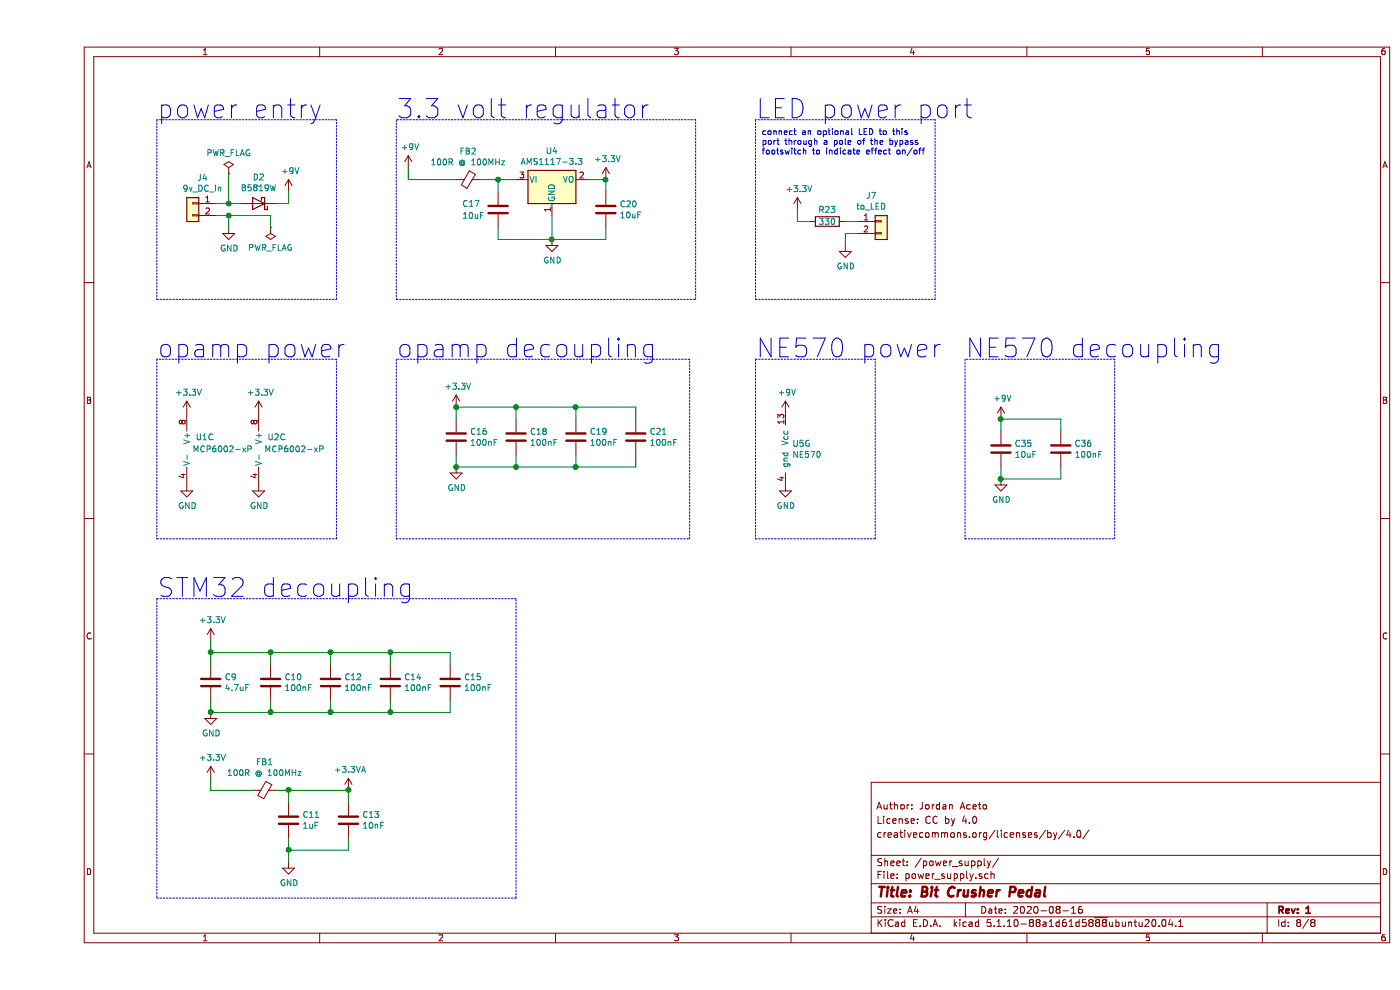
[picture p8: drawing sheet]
EESchema Schematic File Version 4
EELAYER 30 0
EELAYER END
$Descr A4 11693 8268
encoding utf-8
Sheet 3 8
Title "Bit Crusher Pedal"
Date "2020-08-16"
Rev "1"
Comp ""
Comment1 "creativecommons.org/licenses/by/4.0/"
Comment2 "License: CC by 4.0"
Comment3 "Author: Jordan Aceto"
Comment4 ""
$EndDescr
$Comp
L Device:C C10
U 1 1
P 1950 5700
F 0 "C10" H 2065 5746 50  0000 L CNN
F 1 "100nF" H 2065 5655 50  0000 L CNN
F 2 "Capacitor_SMD:C_0805_2012Metric_Pad1.15x1.40mm_HandSolder" H 1988 5550 50  0001 C CNN
F 3 "~" H 1950 5700 50  0001 C CNN
	1    1950 5700
	1    0    0    -1  
$EndComp
$Comp
L Device:C C9
U 1 1
P 1450 5700
F 0 "C9" H 1565 5746 50  0000 L CNN
F 1 "4.7uF" H 1565 5655 50  0000 L CNN
F 2 "Capacitor_SMD:C_0805_2012Metric_Pad1.15x1.40mm_HandSolder" H 1488 5550 50  0001 C CNN
F 3 "~" H 1450 5700 50  0001 C CNN
	1    1450 5700
	1    0    0    -1  
$EndComp
$Comp
L Device:C C12
U 1 1
P 2450 5700
F 0 "C12" H 2565 5746 50  0000 L CNN
F 1 "100nF" H 2565 5655 50  0000 L CNN
F 2 "Capacitor_SMD:C_0805_2012Metric_Pad1.15x1.40mm_HandSolder" H 2488 5550 50  0001 C CNN
F 3 "~" H 2450 5700 50  0001 C CNN
	1    2450 5700
	1    0    0    -1  
$EndComp
$Comp
L Device:C C11
U 1 1
P 2100 6850
F 0 "C11" H 2215 6896 50  0000 L CNN
F 1 "1uF" H 2215 6805 50  0000 L CNN
F 2 "Capacitor_SMD:C_0805_2012Metric_Pad1.15x1.40mm_HandSolder" H 2138 6700 50  0001 C CNN
F 3 "~" H 2100 6850 50  0001 C CNN
	1    2100 6850
	1    0    0    -1  
$EndComp
$Comp
L Device:C C13
U 1 1
P 2600 6850
F 0 "C13" H 2715 6896 50  0000 L CNN
F 1 "10nF" H 2715 6805 50  0000 L CNN
F 2 "Capacitor_SMD:C_0805_2012Metric_Pad1.15x1.40mm_HandSolder" H 2638 6700 50  0001 C CNN
F 3 "~" H 2600 6850 50  0001 C CNN
	1    2600 6850
	1    0    0    -1  
$EndComp
$Comp
L power:+3.3V #PWR0118
U 1 1
P 1450 6500
F 0 "#PWR0118" H 1450 6350 50  0001 C CNN
F 1 "+3.3V" H 1465 6673 50  0000 C CNN
F 2 "" H 1450 6500 50  0001 C CNN
F 3 "" H 1450 6500 50  0001 C CNN
	1    1450 6500
	1    0    0    -1  
$EndComp
$Comp
L power:+3.3V #PWR0119
U 1 1
P 1450 5350
F 0 "#PWR0119" H 1450 5200 50  0001 C CNN
F 1 "+3.3V" H 1465 5523 50  0000 C CNN
F 2 "" H 1450 5350 50  0001 C CNN
F 3 "" H 1450 5350 50  0001 C CNN
	1    1450 5350
	1    0    0    -1  
$EndComp
Wire Wire Line
	1450 5550 1450 5450
Wire Wire Line
	1450 5450 1950 5450
Wire Wire Line
	2450 5450 2450 5550
Connection ~ 1450 5450
Wire Wire Line
	1450 5450 1450 5350
Wire Wire Line
	1950 5550 1950 5450
Connection ~ 1950 5450
Wire Wire Line
	1950 5450 2450 5450
Wire Wire Line
	2450 5850 2450 5950
Wire Wire Line
	2450 5950 1950 5950
Wire Wire Line
	1450 5950 1450 5850
Wire Wire Line
	1950 5850 1950 5950
Connection ~ 1950 5950
Wire Wire Line
	1950 5950 1450 5950
$Comp
L power:GND #PWR0120
U 1 1
P 1450 5950
F 0 "#PWR0120" H 1450 5700 50  0001 C CNN
F 1 "GND" H 1455 5777 50  0000 C CNN
F 2 "" H 1450 5950 50  0001 C CNN
F 3 "" H 1450 5950 50  0001 C CNN
	1    1450 5950
	1    0    0    -1  
$EndComp
Connection ~ 1450 5950
$Comp
L Device:C C14
U 1 1
P 2950 5700
F 0 "C14" H 3065 5746 50  0000 L CNN
F 1 "100nF" H 3065 5655 50  0000 L CNN
F 2 "Capacitor_SMD:C_0805_2012Metric_Pad1.15x1.40mm_HandSolder" H 2988 5550 50  0001 C CNN
F 3 "~" H 2950 5700 50  0001 C CNN
	1    2950 5700
	1    0    0    -1  
$EndComp
$Comp
L Device:C C15
U 1 1
P 3450 5700
F 0 "C15" H 3565 5746 50  0000 L CNN
F 1 "100nF" H 3565 5655 50  0000 L CNN
F 2 "Capacitor_SMD:C_0805_2012Metric_Pad1.15x1.40mm_HandSolder" H 3488 5550 50  0001 C CNN
F 3 "~" H 3450 5700 50  0001 C CNN
	1    3450 5700
	1    0    0    -1  
$EndComp
Connection ~ 2450 5450
Connection ~ 2450 5950
Wire Wire Line
	2950 5550 2950 5450
Connection ~ 2950 5450
Wire Wire Line
	2950 5450 2450 5450
Wire Wire Line
	2950 5850 2950 5950
Connection ~ 2950 5950
Wire Wire Line
	2950 5950 2450 5950
Wire Wire Line
	3450 5550 3450 5450
Wire Wire Line
	3450 5450 2950 5450
Wire Wire Line
	3450 5850 3450 5950
Wire Wire Line
	3450 5950 2950 5950
$Comp
L power:GND #PWR0121
U 1 1
P 2100 7200
F 0 "#PWR0121" H 2100 6950 50  0001 C CNN
F 1 "GND" H 2105 7027 50  0000 C CNN
F 2 "" H 2100 7200 50  0001 C CNN
F 3 "" H 2100 7200 50  0001 C CNN
	1    2100 7200
	1    0    0    -1  
$EndComp
Wire Wire Line
	2100 7000 2100 7100
Wire Wire Line
	2100 7100 2600 7100
Wire Wire Line
	2600 7100 2600 7000
Connection ~ 2100 7100
Wire Wire Line
	2100 7100 2100 7200
Wire Wire Line
	2600 6700 2600 6600
Wire Wire Line
	2600 6600 2100 6600
Wire Wire Line
	2100 6600 2100 6700
$Comp
L power:+3.3VA #PWR0122
U 1 1
P 2600 6600
F 0 "#PWR0122" H 2600 6450 50  0001 C CNN
F 1 "+3.3VA" H 2615 6773 50  0000 C CNN
F 2 "" H 2600 6600 50  0001 C CNN
F 3 "" H 2600 6600 50  0001 C CNN
	1    2600 6600
	1    0    0    -1  
$EndComp
$Comp
L Device:Ferrite_Bead_Small FB1
U 1 1
P 1900 6600
F 0 "FB1" V 1663 6600 50  0000 C CNN
F 1 "100R @ 100MHz" V 1754 6600 50  0000 C CNN
F 2 "Inductor_SMD:L_0805_2012Metric_Pad1.15x1.40mm_HandSolder" V 1830 6600 50  0001 C CNN
F 3 "~" H 1900 6600 50  0001 C CNN
	1    1900 6600
	0    1    1    0   
$EndComp
Wire Wire Line
	2000 6600 2100 6600
Connection ~ 2100 6600
Wire Wire Line
	1450 6500 1450 6600
Wire Wire Line
	1450 6600 1800 6600
Connection ~ 2600 6600
Wire Notes Line
	1000 5000 1000 7500
Wire Notes Line
	1000 7500 4000 7500
Wire Notes Line
	4000 7500 4000 5000
Wire Notes Line
	4000 5000 1000 5000
Text Notes 1000 5000 0    157  ~ 0
STM32 decoupling
$Comp
L Device:Ferrite_Bead_Small FB2
U 1 1
P 3600 1500
F 0 "FB2" V 3363 1500 50  0000 C CNN
F 1 "100R @ 100MHz" V 3454 1500 50  0000 C CNN
F 2 "Inductor_SMD:L_0805_2012Metric_Pad1.15x1.40mm_HandSolder" V 3530 1500 50  0001 C CNN
F 3 "~" H 3600 1500 50  0001 C CNN
	1    3600 1500
	0    1    1    0   
$EndComp
$Comp
L Device:C C17
U 1 1
P 3850 1750
F 0 "C17" H 3550 1800 50  0000 L CNN
F 1 "10uF" H 3550 1700 50  0000 L CNN
F 2 "Capacitor_SMD:C_0805_2012Metric_Pad1.15x1.40mm_HandSolder" H 3888 1600 50  0001 C CNN
F 3 "~" H 3850 1750 50  0001 C CNN
	1    3850 1750
	1    0    0    -1  
$EndComp
$Comp
L Device:C C20
U 1 1
P 4750 1750
F 0 "C20" H 4865 1796 50  0000 L CNN
F 1 "10uF" H 4865 1705 50  0000 L CNN
F 2 "Capacitor_SMD:C_0805_2012Metric_Pad1.15x1.40mm_HandSolder" H 4788 1600 50  0001 C CNN
F 3 "~" H 4750 1750 50  0001 C CNN
	1    4750 1750
	1    0    0    -1  
$EndComp
Wire Wire Line
	4000 1500 3850 1500
Wire Wire Line
	3850 1600 3850 1500
Connection ~ 3850 1500
Wire Wire Line
	3850 1500 3700 1500
Wire Wire Line
	4600 1500 4750 1500
Wire Wire Line
	4750 1500 4750 1600
Wire Wire Line
	4750 1900 4750 2000
Wire Wire Line
	4750 2000 4300 2000
Wire Wire Line
	3850 2000 3850 1900
Wire Wire Line
	4300 1800 4300 2000
Connection ~ 4300 2000
Wire Wire Line
	4300 2000 3850 2000
$Comp
L power:GND #PWR0123
U 1 1
P 4300 2000
F 0 "#PWR0123" H 4300 1750 50  0001 C CNN
F 1 "GND" H 4305 1827 50  0000 C CNN
F 2 "" H 4300 2000 50  0001 C CNN
F 3 "" H 4300 2000 50  0001 C CNN
	1    4300 2000
	1    0    0    -1  
$EndComp
$Comp
L power:+9V #PWR0124
U 1 1
P 3100 1400
F 0 "#PWR0124" H 3100 1250 50  0001 C CNN
F 1 "+9V" H 3115 1573 50  0000 C CNN
F 2 "" H 3100 1400 50  0001 C CNN
F 3 "" H 3100 1400 50  0001 C CNN
	1    3100 1400
	1    0    0    -1  
$EndComp
Wire Wire Line
	3100 1400 3100 1500
Wire Wire Line
	3100 1500 3500 1500
$Comp
L power:+3.3V #PWR0125
U 1 1
P 4750 1500
F 0 "#PWR0125" H 4750 1350 50  0001 C CNN
F 1 "+3.3V" H 4765 1673 50  0000 C CNN
F 2 "" H 4750 1500 50  0001 C CNN
F 3 "" H 4750 1500 50  0001 C CNN
	1    4750 1500
	1    0    0    -1  
$EndComp
Connection ~ 4750 1500
Wire Notes Line
	3000 1000 3000 2500
Wire Notes Line
	3000 2500 5500 2500
Wire Notes Line
	5500 2500 5500 1000
Wire Notes Line
	5500 1000 3000 1000
Text Notes 3000 1000 0    157  ~ 0
3.3 volt regulator
$Comp
L Device:D_Schottky D2
U 1 1
P 1850 1700
F 0 "D2" H 1850 1483 50  0000 C CNN
F 1 "B5819W" H 1850 1574 50  0000 C CNN
F 2 "Diode_SMD:D_SOD-123" H 1850 1700 50  0001 C CNN
F 3 "~" H 1850 1700 50  0001 C CNN
	1    1850 1700
	-1   0    0    1   
$EndComp
$Comp
L power:+9V #PWR0126
U 1 1
P 2100 1600
F 0 "#PWR0126" H 2100 1450 50  0001 C CNN
F 1 "+9V" H 2115 1773 50  0000 C CNN
F 2 "" H 2100 1600 50  0001 C CNN
F 3 "" H 2100 1600 50  0001 C CNN
	1    2100 1600
	1    0    0    -1  
$EndComp
Wire Wire Line
	2100 1600 2100 1700
Wire Wire Line
	2100 1700 2000 1700
$Comp
L Connector_Generic:Conn_01x02 J4
U 1 1
P 1300 1700
F 0 "J4" H 1218 1917 50  0000 C CNN
F 1 "9v_DC_in" H 1218 1826 50  0000 C CNN
F 2 "Connector_PinHeader_2.54mm:PinHeader_1x02_P2.54mm_Vertical" H 1300 1700 50  0001 C CNN
F 3 "~" H 1300 1700 50  0001 C CNN
	1    1300 1700
	-1   0    0    -1  
$EndComp
$Comp
L power:GND #PWR0127
U 1 1
P 1600 1900
F 0 "#PWR0127" H 1600 1650 50  0001 C CNN
F 1 "GND" H 1605 1727 50  0000 C CNN
F 2 "" H 1600 1900 50  0001 C CNN
F 3 "" H 1600 1900 50  0001 C CNN
	1    1600 1900
	1    0    0    -1  
$EndComp
Wire Wire Line
	1600 1900 1600 1800
Wire Wire Line
	1600 1800 1500 1800
Wire Notes Line
	1000 1000 1000 2500
Wire Notes Line
	1000 2500 2500 2500
Wire Notes Line
	2500 2500 2500 1000
Wire Notes Line
	2500 1000 1000 1000
Text Notes 1000 1000 0    157  ~ 0
power entry
$Comp
L Amplifier_Operational:MCP6002-xP U?
U 3 1
P 1350 3750
AR Path="/5F1223E3/5F256E78" Ref="U?"  Part="1" 
AR Path="/5F122414/5F256E78" Ref="U?"  Part="1" 
AR Path="/5F122464/5F256E78" Ref="U?"  Part="2" 
AR Path="/5F1224B4/5F256E78" Ref="U1"  Part="3" 
F 0 "U1" H 1400 3850 50  0000 C CNN
F 1 "MCP6002-xP" H 1550 3750 50  0000 C CNN
F 2 "Package_SO:SOIC-8_3.9x4.9mm_P1.27mm" H 1350 3750 50  0001 C CNN
F 3 "http://ww1.microchip.com/downloads/en/DeviceDoc/21733j.pdf" H 1350 3750 50  0001 C CNN
	3    1350 3750
	1    0    0    -1  
$EndComp
$Comp
L Amplifier_Operational:MCP6002-xP U?
U 3 1
P 1950 3750
AR Path="/5F1223E3/5F258336" Ref="U?"  Part="1" 
AR Path="/5F122414/5F258336" Ref="U?"  Part="1" 
AR Path="/5F122464/5F258336" Ref="U?"  Part="2" 
AR Path="/5F1224B4/5F258336" Ref="U2"  Part="3" 
F 0 "U2" H 2000 3850 50  0000 C CNN
F 1 "MCP6002-xP" H 2150 3750 50  0000 C CNN
F 2 "Package_SO:SOIC-8_3.9x4.9mm_P1.27mm" H 1950 3750 50  0001 C CNN
F 3 "http://ww1.microchip.com/downloads/en/DeviceDoc/21733j.pdf" H 1950 3750 50  0001 C CNN
	3    1950 3750
	1    0    0    -1  
$EndComp
$Comp
L power:+3.3V #PWR0128
U 1 1
P 1250 3450
F 0 "#PWR0128" H 1250 3300 50  0001 C CNN
F 1 "+3.3V" H 1265 3623 50  0000 C CNN
F 2 "" H 1250 3450 50  0001 C CNN
F 3 "" H 1250 3450 50  0001 C CNN
	1    1250 3450
	1    0    0    -1  
$EndComp
$Comp
L power:+3.3V #PWR0129
U 1 1
P 1850 3450
F 0 "#PWR0129" H 1850 3300 50  0001 C CNN
F 1 "+3.3V" H 1865 3623 50  0000 C CNN
F 2 "" H 1850 3450 50  0001 C CNN
F 3 "" H 1850 3450 50  0001 C CNN
	1    1850 3450
	1    0    0    -1  
$EndComp
$Comp
L power:GND #PWR0130
U 1 1
P 1250 4050
F 0 "#PWR0130" H 1250 3800 50  0001 C CNN
F 1 "GND" H 1255 3877 50  0000 C CNN
F 2 "" H 1250 4050 50  0001 C CNN
F 3 "" H 1250 4050 50  0001 C CNN
	1    1250 4050
	1    0    0    -1  
$EndComp
$Comp
L power:GND #PWR0131
U 1 1
P 1850 4050
F 0 "#PWR0131" H 1850 3800 50  0001 C CNN
F 1 "GND" H 1855 3877 50  0000 C CNN
F 2 "" H 1850 4050 50  0001 C CNN
F 3 "" H 1850 4050 50  0001 C CNN
	1    1850 4050
	1    0    0    -1  
$EndComp
Wire Notes Line
	1000 3000 1000 4500
Wire Notes Line
	1000 4500 2500 4500
Wire Notes Line
	2500 4500 2500 3000
Wire Notes Line
	2500 3000 1000 3000
Text Notes 1000 3000 0    157  ~ 0
opamp power
$Comp
L Device:C C19
U 1 1
P 4500 3650
F 0 "C19" H 4615 3696 50  0000 L CNN
F 1 "100nF" H 4615 3605 50  0000 L CNN
F 2 "Capacitor_SMD:C_0805_2012Metric_Pad1.15x1.40mm_HandSolder" H 4538 3500 50  0001 C CNN
F 3 "~" H 4500 3650 50  0001 C CNN
	1    4500 3650
	1    0    0    -1  
$EndComp
$Comp
L Device:C C21
U 1 1
P 5000 3650
F 0 "C21" H 5115 3696 50  0000 L CNN
F 1 "100nF" H 5115 3605 50  0000 L CNN
F 2 "Capacitor_SMD:C_0805_2012Metric_Pad1.15x1.40mm_HandSolder" H 5038 3500 50  0001 C CNN
F 3 "~" H 5000 3650 50  0001 C CNN
	1    5000 3650
	1    0    0    -1  
$EndComp
$Comp
L Device:C C16
U 1 1
P 3500 3650
F 0 "C16" H 3615 3696 50  0000 L CNN
F 1 "100nF" H 3615 3605 50  0000 L CNN
F 2 "Capacitor_SMD:C_0805_2012Metric_Pad1.15x1.40mm_HandSolder" H 3538 3500 50  0001 C CNN
F 3 "~" H 3500 3650 50  0001 C CNN
	1    3500 3650
	1    0    0    -1  
$EndComp
$Comp
L Device:C C18
U 1 1
P 4000 3650
F 0 "C18" H 4115 3696 50  0000 L CNN
F 1 "100nF" H 4115 3605 50  0000 L CNN
F 2 "Capacitor_SMD:C_0805_2012Metric_Pad1.15x1.40mm_HandSolder" H 4038 3500 50  0001 C CNN
F 3 "~" H 4000 3650 50  0001 C CNN
	1    4000 3650
	1    0    0    -1  
$EndComp
Wire Notes Line
	3000 3000 3000 4500
Wire Notes Line
	3000 4500 5450 4500
Wire Notes Line
	5450 4500 5450 3000
Wire Notes Line
	5450 3000 3000 3000
Text Notes 3000 3000 0    157  ~ 0
opamp decoupling
Wire Wire Line
	5000 3500 5000 3400
Wire Wire Line
	5000 3400 4500 3400
Wire Wire Line
	3500 3400 3500 3500
Wire Wire Line
	3500 3800 3500 3900
Wire Wire Line
	3500 3900 4000 3900
Wire Wire Line
	5000 3900 5000 3800
Wire Wire Line
	4500 3800 4500 3900
Connection ~ 4500 3900
Wire Wire Line
	4500 3900 5000 3900
Wire Wire Line
	4000 3800 4000 3900
Connection ~ 4000 3900
Wire Wire Line
	4000 3900 4500 3900
Wire Wire Line
	4000 3500 4000 3400
Connection ~ 4000 3400
Wire Wire Line
	4000 3400 3500 3400
Wire Wire Line
	4500 3500 4500 3400
Connection ~ 4500 3400
Wire Wire Line
	4500 3400 4000 3400
$Comp
L power:+3.3V #PWR0132
U 1 1
P 3500 3400
F 0 "#PWR0132" H 3500 3250 50  0001 C CNN
F 1 "+3.3V" H 3515 3573 50  0000 C CNN
F 2 "" H 3500 3400 50  0001 C CNN
F 3 "" H 3500 3400 50  0001 C CNN
	1    3500 3400
	1    0    0    -1  
$EndComp
Connection ~ 3500 3400
$Comp
L power:GND #PWR0133
U 1 1
P 3500 3900
F 0 "#PWR0133" H 3500 3650 50  0001 C CNN
F 1 "GND" H 3505 3727 50  0000 C CNN
F 2 "" H 3500 3900 50  0001 C CNN
F 3 "" H 3500 3900 50  0001 C CNN
	1    3500 3900
	1    0    0    -1  
$EndComp
Connection ~ 3500 3900
$Comp
L power:PWR_FLAG #FLG0102
U 1 1
P 1950 1900
F 0 "#FLG0102" H 1950 1975 50  0001 C CNN
F 1 "PWR_FLAG" H 1950 2073 50  0000 C CNN
F 2 "" H 1950 1900 50  0001 C CNN
F 3 "~" H 1950 1900 50  0001 C CNN
	1    1950 1900
	-1   0    0    1   
$EndComp
Wire Wire Line
	1950 1900 1950 1800
Wire Wire Line
	1950 1800 1600 1800
Connection ~ 1600 1800
Connection ~ 1600 1700
Wire Wire Line
	1600 1700 1500 1700
Wire Wire Line
	1700 1700 1600 1700
Wire Wire Line
	1600 1450 1600 1700
$Comp
L power:PWR_FLAG #FLG0101
U 1 1
P 1600 1450
F 0 "#FLG0101" H 1600 1525 50  0001 C CNN
F 1 "PWR_FLAG" H 1600 1623 50  0000 C CNN
F 2 "" H 1600 1450 50  0001 C CNN
F 3 "~" H 1600 1450 50  0001 C CNN
	1    1600 1450
	1    0    0    -1  
$EndComp
$Comp
L Regulator_Linear:AMS1117-3.3 U4
U 1 1
P 4300 1500
F 0 "U4" H 4300 1742 50  0000 C CNN
F 1 "AMS1117-3.3" H 4300 1651 50  0000 C CNN
F 2 "Package_TO_SOT_SMD:SOT-223-3_TabPin2" H 4300 1700 50  0001 C CNN
F 3 "http://www.advanced-monolithic.com/pdf/ds1117.pdf" H 4400 1250 50  0001 C CNN
	1    4300 1500
	1    0    0    -1  
$EndComp
$Comp
L Connector_Generic:Conn_01x02 J7
U 1 1
P 7050 1850
F 0 "J7" H 6968 2067 50  0000 C CNN
F 1 "to_LED" H 6968 1976 50  0000 C CNN
F 2 "Connector_PinHeader_2.54mm:PinHeader_1x02_P2.54mm_Vertical" H 7050 1850 50  0001 C CNN
F 3 "~" H 7050 1850 50  0001 C CNN
	1    7050 1850
	1    0    0    -1  
$EndComp
Wire Notes Line
	6000 1000 6000 2500
Wire Notes Line
	6000 2500 7500 2500
Wire Notes Line
	7500 2500 7500 1000
Wire Notes Line
	7500 1000 6000 1000
Text Notes 6000 1000 0    157  ~ 0
LED power port
$Comp
L power:GND #PWR04
U 1 1
P 6750 2050
F 0 "#PWR04" H 6750 1800 50  0001 C CNN
F 1 "GND" H 6755 1877 50  0000 C CNN
F 2 "" H 6750 2050 50  0001 C CNN
F 3 "" H 6750 2050 50  0001 C CNN
	1    6750 2050
	1    0    0    -1  
$EndComp
Wire Wire Line
	6750 2050 6750 1950
Wire Wire Line
	6750 1950 6850 1950
$Comp
L Device:R R23
U 1 1
P 6600 1850
F 0 "R23" V 6500 1850 50  0000 C CNN
F 1 "330" V 6600 1850 50  0000 C CNN
F 2 "Resistor_SMD:R_0805_2012Metric_Pad1.15x1.40mm_HandSolder" V 6530 1850 50  0001 C CNN
F 3 "~" H 6600 1850 50  0001 C CNN
	1    6600 1850
	0    1    1    0   
$EndComp
Wire Wire Line
	6350 1750 6350 1850
Wire Wire Line
	6350 1850 6450 1850
Wire Wire Line
	6750 1850 6850 1850
$Comp
L power:+3.3V #PWR03
U 1 1
P 6350 1750
F 0 "#PWR03" H 6350 1600 50  0001 C CNN
F 1 "+3.3V" H 6365 1923 50  0000 C CNN
F 2 "" H 6350 1750 50  0001 C CNN
F 3 "" H 6350 1750 50  0001 C CNN
	1    6350 1750
	1    0    0    -1  
$EndComp
Text Notes 6050 1300 0    50   ~ 0
connect an optional LED to this \nport through a pole of the bypass \nfootswitch to indicate effect on/off
$Comp
L compander_parts:NE570 U5
U 7 1
P 6250 3750
F 0 "U5" H 6308 3796 50  0000 L CNN
F 1 "NE570" H 6308 3705 50  0000 L CNN
F 2 "Package_SO:SOIC-16W_7.5x10.3mm_P1.27mm" H 6500 3800 50  0001 C CNN
F 3 "" H 6500 3800 50  0001 C CNN
	7    6250 3750
	1    0    0    -1  
$EndComp
$Comp
L power:+9V #PWR015
U 1 1
P 6250 3450
F 0 "#PWR015" H 6250 3300 50  0001 C CNN
F 1 "+9V" H 6265 3623 50  0000 C CNN
F 2 "" H 6250 3450 50  0001 C CNN
F 3 "" H 6250 3450 50  0001 C CNN
	1    6250 3450
	1    0    0    -1  
$EndComp
$Comp
L power:GND #PWR016
U 1 1
P 6250 4050
F 0 "#PWR016" H 6250 3800 50  0001 C CNN
F 1 "GND" H 6255 3877 50  0000 C CNN
F 2 "" H 6250 4050 50  0001 C CNN
F 3 "" H 6250 4050 50  0001 C CNN
	1    6250 4050
	1    0    0    -1  
$EndComp
$Comp
L Device:C C35
U 1 1
P 8050 3750
F 0 "C35" H 8165 3796 50  0000 L CNN
F 1 "10uF" H 8165 3705 50  0000 L CNN
F 2 "Capacitor_SMD:C_0805_2012Metric_Pad1.15x1.40mm_HandSolder" H 8088 3600 50  0001 C CNN
F 3 "~" H 8050 3750 50  0001 C CNN
	1    8050 3750
	1    0    0    -1  
$EndComp
Wire Wire Line
	8050 3500 8050 3600
Wire Wire Line
	8050 3900 8050 4000
$Comp
L power:GND #PWR018
U 1 1
P 8050 4000
F 0 "#PWR018" H 8050 3750 50  0001 C CNN
F 1 "GND" H 8055 3827 50  0000 C CNN
F 2 "" H 8050 4000 50  0001 C CNN
F 3 "" H 8050 4000 50  0001 C CNN
	1    8050 4000
	1    0    0    -1  
$EndComp
Wire Wire Line
	8550 3600 8550 3500
Wire Wire Line
	8550 3900 8550 4000
Connection ~ 8050 4000
Wire Wire Line
	8050 4000 8550 4000
$Comp
L Device:C C36
U 1 1
P 8550 3750
F 0 "C36" H 8665 3796 50  0000 L CNN
F 1 "100nF" H 8665 3705 50  0000 L CNN
F 2 "Capacitor_SMD:C_0805_2012Metric_Pad1.15x1.40mm_HandSolder" H 8588 3600 50  0001 C CNN
F 3 "~" H 8550 3750 50  0001 C CNN
	1    8550 3750
	1    0    0    -1  
$EndComp
$Comp
L power:+9V #PWR017
U 1 1
P 8050 3500
F 0 "#PWR017" H 8050 3350 50  0001 C CNN
F 1 "+9V" H 8065 3673 50  0000 C CNN
F 2 "" H 8050 3500 50  0001 C CNN
F 3 "" H 8050 3500 50  0001 C CNN
	1    8050 3500
	1    0    0    -1  
$EndComp
Connection ~ 8050 3500
Wire Wire Line
	8050 3500 8550 3500
Wire Notes Line
	6000 3000 6000 4500
Wire Notes Line
	6000 4500 7000 4500
Wire Notes Line
	7000 4500 7000 3000
Wire Notes Line
	7000 3000 6000 3000
Wire Notes Line
	7750 3000 7750 4500
Wire Notes Line
	7750 4500 9000 4500
Wire Notes Line
	9000 4500 9000 3000
Wire Notes Line
	9000 3000 7750 3000
Text Notes 6000 3000 0    157  ~ 0
NE570 power
Text Notes 7750 3000 0    157  ~ 0
NE570 decoupling
$EndSCHEMATC
